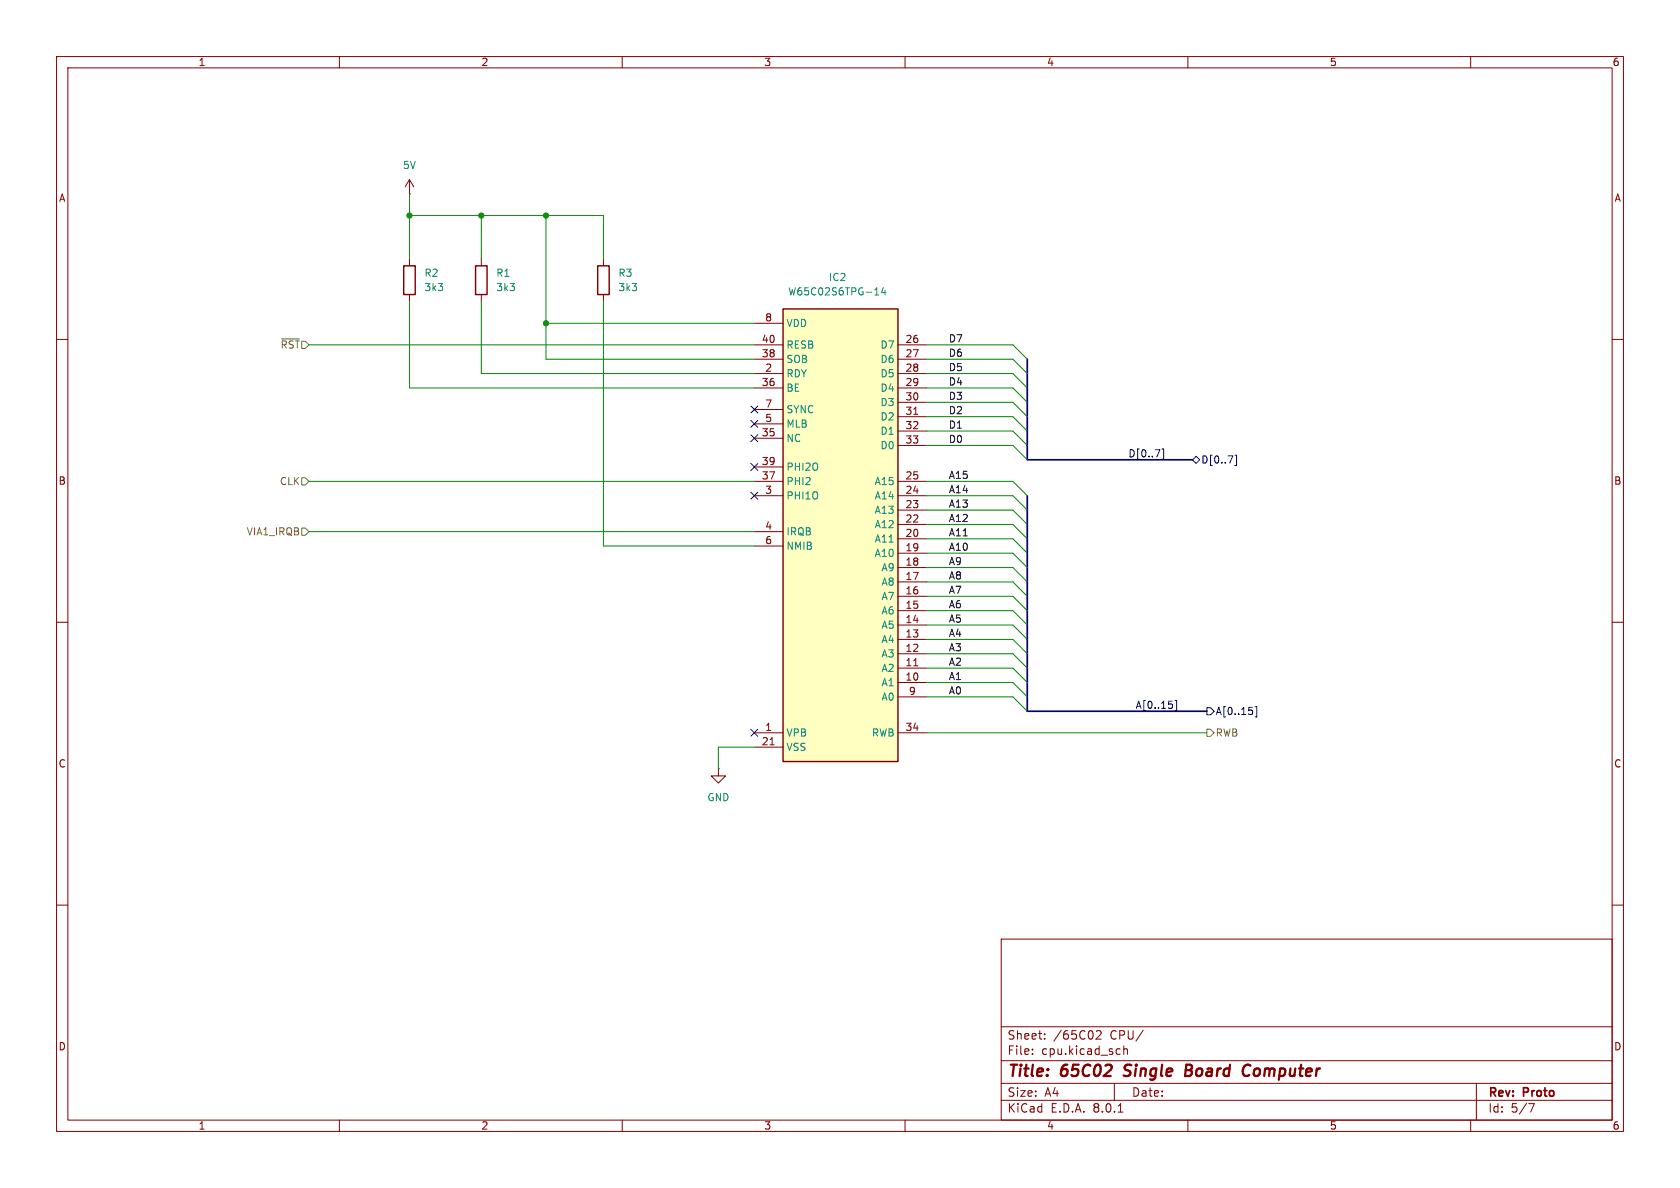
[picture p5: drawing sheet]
<svg xmlns="http://www.w3.org/2000/svg" width="297mm" height="210mm" viewBox="0 0 297 210" stroke-linecap="round" stroke-linejoin="round" font-family="sans-serif">
<g fill="none" stroke="#840000" stroke-width=".18">
<path d="M10 10h277v190h-277zM12 12h273v186h-273zM60 10v2M110 10v2M160 10v2M210 10v2M260 10v2M72.4 34.3h.1M72.4 31.8v2.5M72.4 31.8l-.8 1.2M72.4 31.8l.8 1.2M10 60h2"/>
<path d="M72.4 45.7v1.3M72.4 52.1v1.2M106.7 45.7v1.3M106.7 52.1v1.2M285 60h2M10 110h2M285 110h2M127 135.9v1.3h1.3l-1.3 1.2-1.3-1.2h1.3M127 135.9h.1M10 160h2M285 160h2M177 166h108v32h-108z"/>
<path d="M60 198v2M110 198v2M160 198v2M177 194.5h108M177 191.5h108M177 187.5h108M177 181.5h108M182.5 186.3v.1M182.5 185.5v.1M184.7 183.6v.1M184.7 182.8v.1M193.8 182.3l.6-.1 .2 .1 .1 .3-1 1.1h1"/>
<path d="M197 191.5v3M197.7 196.6h.8M197.9 185.4l.1 .1M198 186.3l-.1 .1M198.7 184.9v1.5M198.7 185.5l.2-.1 .3 .1 .1 .9M202.1 182.1l-1.3 2M210 198v2M260 198v2M261 191.5v6.5M270.2 195.1h1l-.6 1.5"/>
</g>
<path d="M198.6 190.1l.3 .1M199 188.4l-.2 .2 .1 .4M209.6 189.2h.7M210.3 189.2l.3 .1M210.4 188.2h-.7l-.2 2 1-.1M210.5 189.1l-.2 .1M220.2 188.3a.67 .67 0 0 1 .9 .1M220.8 190l-.4 .2" fill="none" stroke="#840000" stroke-width=".4"/>
<path d="M71.4 47h2v5.1h-2zM105.7 47h2v5.1h-2z" fill="none" stroke="#840000" stroke-width=".25"/>
<path d="M138.4 54.6h20.3v80h-20.3z" fill="#ffffc2"/>
<path d="M84.1 47h2v5.1h-2zM138.4 54.6h20.3v80h-20.3z" fill="none" stroke="#840000" stroke-width=".25"/>
<g fill="none" stroke="#840000" stroke-width=".18">
<path d="M85.1 45.7v1.3M85.1 52.1v1.2M133.3 57.2h5.1M133.3 66h5.1M133.3 61h5.1M133.3 63.5h5.1M133.3 68.6h5.1M133.3 77.5h5.1M133.3 74.9h5.1M133.3 72.4h5.1M158.7 66h5.1M158.7 61h5.1"/>
<path d="M158.7 63.5h5.1M158.7 68.6h5.1M158.7 71.1h5.1M158.7 73.7h5.1M158.7 76.2h5.1M158.7 78.7h5.1M161.5 73.2h.8M133.3 87.6h5.1M133.3 85.1h5.1M133.3 82.6h5.1M133.3 94h5.1M133.3 96.5h5.1"/>
<path d="M158.7 97.8h5.1M158.7 95.3h5.1M158.7 92.7h5.1M158.7 90.2h5.1M158.7 87.6h5.1M158.7 85.1h5.1M158.7 118.1h5.1M158.7 115.6h5.1M158.7 113h5.1M158.7 110.5h5.1M158.7 108h5.1M158.7 105.4h5.1"/>
<path d="M158.7 102.9h5.1M158.7 100.3h5.1M161.5 117.7h.8M133.3 129.5h5.1M133.3 132.1h5.1M136.1 131.7h.8M158.7 129.5h5.1M158.7 120.7h5.1M158.7 123.2h5.1"/>
</g>
<path d="M154.6 52.1h.8M156.2 50.8l-.3 .9h.7M156.5 51.3v.8" fill="none" stroke="#008484" stroke-width=".18"/>
<path d="M49.7 59.9h3.2M53.3 84.5h.7l.6 .6-.6 .6h-.7zM53.3 93.3h.7l.6 .7-.6 .6h-.7zM213.4 128.9h.6l.6 .6-.6 .7h-.6z" fill="none" stroke="#848400" stroke-width=".18"/>
<g fill="none" stroke="#000084" stroke-width=".18">
<path d="M132.7 76.9l1.3 1.2M132.7 74.3l1.3 1.2M132.7 71.8l1.3 1.2M134 76.9l-1.3 1.2M134 74.3l-1.3 1.2M134 71.8l-1.3 1.2M205.4 79.4h.3v1.8h-.3M132.7 81.9l1.3 1.3M132.7 87l1.3 1.2M134 81.9l-1.3 1.3M134 87l-1.3 1.2M210.8 81.3l.7-.7 .6 .7-.6 .6z"/>
<path d="M218.3 80.5h.3v1.8h-.3M132.7 128.9l1.3 1.2M134 128.9l-1.3 1.2M207.2 124.6v.5M207.7 123.8h.3v1.8h-.3M213.4 125.1h.6l.6 .6-.6 .7h-.6zM221.4 125.6v.6M221.9 124.9h.3v1.8h-.3"/>
</g>
<path d="M181.6 63.5v17.8h29.2M181.6 87.6v38.1h31.8" fill="none" stroke="#000084" stroke-width=".3"/>
<g fill="none" stroke="#008400" stroke-width=".18">
<path d="M72.4 34.3v11.4M72.4 38.1h34.3v7.6M85.1 38.1v7.6M96.5 38.1v25.4h36.8M72.4 53.3v15.3h60.9M85.1 53.3v12.7h48.2M96.5 57.2h36.8M106.7 53.3v43.2h26.6M54.6 61h78.7M163.8 68.6h15.3l2.5 2.5M163.8 63.5h15.3l2.5 2.5M163.8 78.7h15.3l2.5 2.6"/>
<path d="M163.8 61h15.3l2.5 2.5M163.8 76.2h15.3l2.5 2.5M163.8 66h15.3l2.5 2.6M163.8 73.7h15.3l2.5 2.5M163.8 71.1h15.3l2.5 2.6M54.6 85.1h78.7M54.6 94h78.7M163.8 90.2h15.3l2.5 2.5M163.8 97.8h15.3l2.5 2.5M163.8 92.7h15.3l2.5 2.6M163.8 85.1h15.3l2.5 2.5M163.8 87.6h15.3l2.5 2.6"/>
<path d="M163.8 95.3h15.3l2.5 2.5M163.8 102.9h15.3l2.5 2.5M163.8 118.1h15.3l2.5 2.6M163.8 108h15.3l2.5 2.5M163.8 115.6h15.3l2.5 2.5M163.8 113h15.3l2.5 2.6M163.8 110.5h15.3l2.5 2.5M163.8 105.4h15.3l2.5 2.6M163.8 100.3h15.3l2.5 2.6M133.3 132.1h-6.3v3.8M163.8 120.7h15.3l2.5 2.5M163.8 123.2h15.3l2.5 2.5"/>
<path d="M163.8 129.5h49.6"/>
</g>
<g fill="#008400" stroke="#008400" stroke-width=".18">
<circle cx="85.1" cy="38.1" r=".46"/>
<circle cx="96.5" cy="57.2" r=".46"/>
<circle cx="72.4" cy="38.1" r=".46"/>
<circle cx="96.5" cy="38.1" r=".46"/>
</g>
<g font-size="2.8" fill="#840000">
<text x="178" y="190.9">Title:</text>
<text x="187.7" y="190.9">65C02</text>
<text x="199.6" y="190.9">Single</text>
<text x="211.2" y="190.9">Board</text>
<text x="222.2" y="190.9">Computer</text>
</g>
<g font-size="2.1" fill="#840000">
<text x="178" y="184">Sheet:</text>
<text x="186.2" y="184">/65C02</text>
<text x="196.3" y="184">CPU/</text>
<text x="178" y="186.7">File:</text>
<text x="184.1" y="186.7">cpu.kicad_sch</text>
<text x="178" y="196.9">KiCad</text>
<text x="178" y="194.1">Size:</text>
<text x="184.7" y="194.1">A4</text>
<text x="185.7" y="196.9">E.D.A.</text>
<text x="193.3" y="196.9">8.0.1</text>
<text x="200" y="194.1">Date:</text>
<text x="263" y="194.3">Rev:</text>
<text x="263" y="196.9">Id:</text>
<text x="267.1" y="196.9">5/7</text>
<text x="269.4" y="194.3">Proto</text>
</g>
<g font-size="1.8" fill="#840000">
<text x="35" y="11.9">1</text>
<text x="85" y="11.9">2</text>
<text x="135" y="11.9">3</text>
<text x="185" y="11.9">4</text>
<text x="235" y="11.9">5</text>
<text x="285" y="11.9">6</text>
<text x="10.3" y="35.9">A</text>
<text x="285.3" y="35.9">A</text>
<text x="135.2" y="56.9">8</text>
<text x="134.6" y="63.2">38</text>
<text x="134.6" y="60.7">40</text>
<text x="135.2" y="65.8">2</text>
<text x="160" y="60.7">26</text>
<text x="160" y="63.2">27</text>
<text x="160" y="65.8">28</text>
<text x="134.6" y="68.3">36</text>
<text x="160" y="68.3">29</text>
<text x="160" y="70.9">30</text>
<text x="134.6" y="77.2">35</text>
<text x="135.2" y="74.7">5</text>
<text x="135.2" y="72.1">7</text>
<text x="160" y="73.4">31</text>
<text x="160" y="75.9">32</text>
<text x="134.6" y="82.3">39</text>
<text x="160" y="78.5">33</text>
<text x="10.3" y="85.9">B</text>
<text x="134.6" y="84.8">37</text>
<text x="135.2" y="87.4">3</text>
<text x="160" y="89.9">23</text>
<text x="160" y="87.4">24</text>
<text x="160" y="84.8">25</text>
<text x="285.3" y="85.9">B</text>
<text x="135.2" y="93.7">4</text>
<text x="160" y="95">20</text>
<text x="160" y="92.5">22</text>
<text x="135.2" y="96.3">6</text>
<text x="160" y="100.1">18</text>
<text x="160" y="97.5">19</text>
<text x="160" y="107.7">15</text>
<text x="160" y="105.2">16</text>
<text x="160" y="102.6">17</text>
<text x="160" y="112.8">13</text>
<text x="160" y="110.2">14</text>
<text x="160" y="117.9">11</text>
<text x="160" y="115.3">12</text>
<text x="160" y="120.4">10</text>
<text x="160.6" y="122.9">9</text>
<text x="134.6" y="131.8">21</text>
<text x="135.2" y="129.3">1</text>
<text x="160" y="129.3">34</text>
<text x="10.3" y="135.9">C</text>
<text x="285.3" y="135.9">C</text>
<text x="10.3" y="185.9">D</text>
<text x="285.3" y="185.9">D</text>
<text x="35" y="199.9">1</text>
<text x="85" y="199.9">2</text>
<text x="135" y="199.9">3</text>
<text x="185" y="199.9">4</text>
<text x="235" y="199.9">5</text>
<text x="285" y="199.9">6</text>
</g>
<g font-size="1.8" fill="#008484">
<text x="71.1" y="30.1">5V</text>
<text x="74.9" y="49.1">R2</text>
<text x="74.9" y="51.7">3k3</text>
<text x="87.6" y="49.1">R1</text>
<text x="87.6" y="51.7">3k3</text>
<text x="109.2" y="49.1">R3</text>
<text x="109.2" y="51.7">3k3</text>
<text x="139.2" y="52.4">W65C02S6TPG-14</text>
<text x="146.4" y="49.9">IC2</text>
<text x="138.9" y="58">VDD</text>
<text x="138.9" y="64.4">SOB</text>
<text x="138.9" y="61.8">RESB</text>
<text x="155.6" y="61.8">D7</text>
<text x="155.6" y="64.4">D6</text>
<text x="138.9" y="66.9">RDY</text>
<text x="138.9" y="69.4">BE</text>
<text x="155.6" y="66.9">D5</text>
<text x="155.6" y="69.4">D4</text>
<text x="155.6" y="72">D3</text>
<text x="138.9" y="75.8">MLB</text>
<text x="138.9" y="73.3">SYNC</text>
<text x="155.6" y="74.5">D2</text>
<text x="155.6" y="77.1">D1</text>
<text x="138.9" y="78.3">NC</text>
<text x="138.9" y="83.4">PHI2O</text>
<text x="155.6" y="79.6">D0</text>
<text x="138.9" y="88.5">PHI1O</text>
<text x="138.9" y="86">PHI2</text>
<text x="154.5" y="88.5">A14</text>
<text x="154.5" y="86">A15</text>
<text x="138.9" y="94.8">IRQB</text>
<text x="154.5" y="93.6">A12</text>
<text x="154.5" y="91">A13</text>
<text x="138.9" y="97.4">NMIB</text>
<text x="154.5" y="98.7">A10</text>
<text x="154.5" y="96.1">A11</text>
<text x="155.7" y="101.2">A9</text>
<text x="155.7" y="106.3">A7</text>
<text x="155.7" y="103.7">A8</text>
<text x="155.7" y="113.9">A4</text>
<text x="155.7" y="111.4">A5</text>
<text x="155.7" y="108.8">A6</text>
<text x="155.7" y="119">A2</text>
<text x="155.7" y="116.4">A3</text>
<text x="155.7" y="121.5">A1</text>
<text x="155.7" y="124.1">A0</text>
<text x="138.9" y="130.4">VPB</text>
<text x="154" y="130.4">RWB</text>
<text x="138.9" y="132.9">VSS</text>
<text x="125" y="141.8">GND</text>
</g>
<g font-size="1.8" fill="#848400">
<text x="49.5" y="61.8">~{RST}</text>
<text x="49.4" y="86">CLK</text>
<text x="43.5" y="94.8">VIA1_IRQB</text>
<text x="214.8" y="130.4">RWB</text>
</g>
<g font-size="1.8">
<text x="167.6" y="63.2">D6</text>
<text x="167.6" y="65.7">D5</text>
<text x="167.6" y="60.6">D7</text>
<text x="167.6" y="68.2">D4</text>
<text x="167.6" y="70.8">D3</text>
<text x="167.6" y="75.9">D1</text>
<text x="167.6" y="73.3">D2</text>
<text x="167.6" y="78.4">D0</text>
<text x="167.6" y="87.3">A14</text>
<text x="167.6" y="84.7">A15</text>
<text x="167.6" y="89.8">A13</text>
<text x="167.6" y="92.4">A12</text>
<text x="167.6" y="94.9">A11</text>
<text x="167.6" y="97.4">A10</text>
<text x="167.6" y="100">A9</text>
<text x="167.6" y="107.6">A6</text>
<text x="167.6" y="105.1">A7</text>
<text x="167.6" y="102.5">A8</text>
<text x="167.6" y="112.7">A4</text>
<text x="167.6" y="110.1">A5</text>
<text x="167.6" y="115.2">A3</text>
<text x="167.6" y="117.8">A2</text>
<text x="167.6" y="122.8">A0</text>
<text x="167.6" y="120.3">A1</text>
</g>
<g font-size="1.8" fill="#000084">
<text x="199.4" y="80.9">D[0..7]</text>
<text x="212.3" y="82.1">D[0..7]</text>
<text x="200.7" y="125.4">A[0..15]</text>
<text x="214.8" y="126.6">A[0..15]</text>
</g>
</svg>
